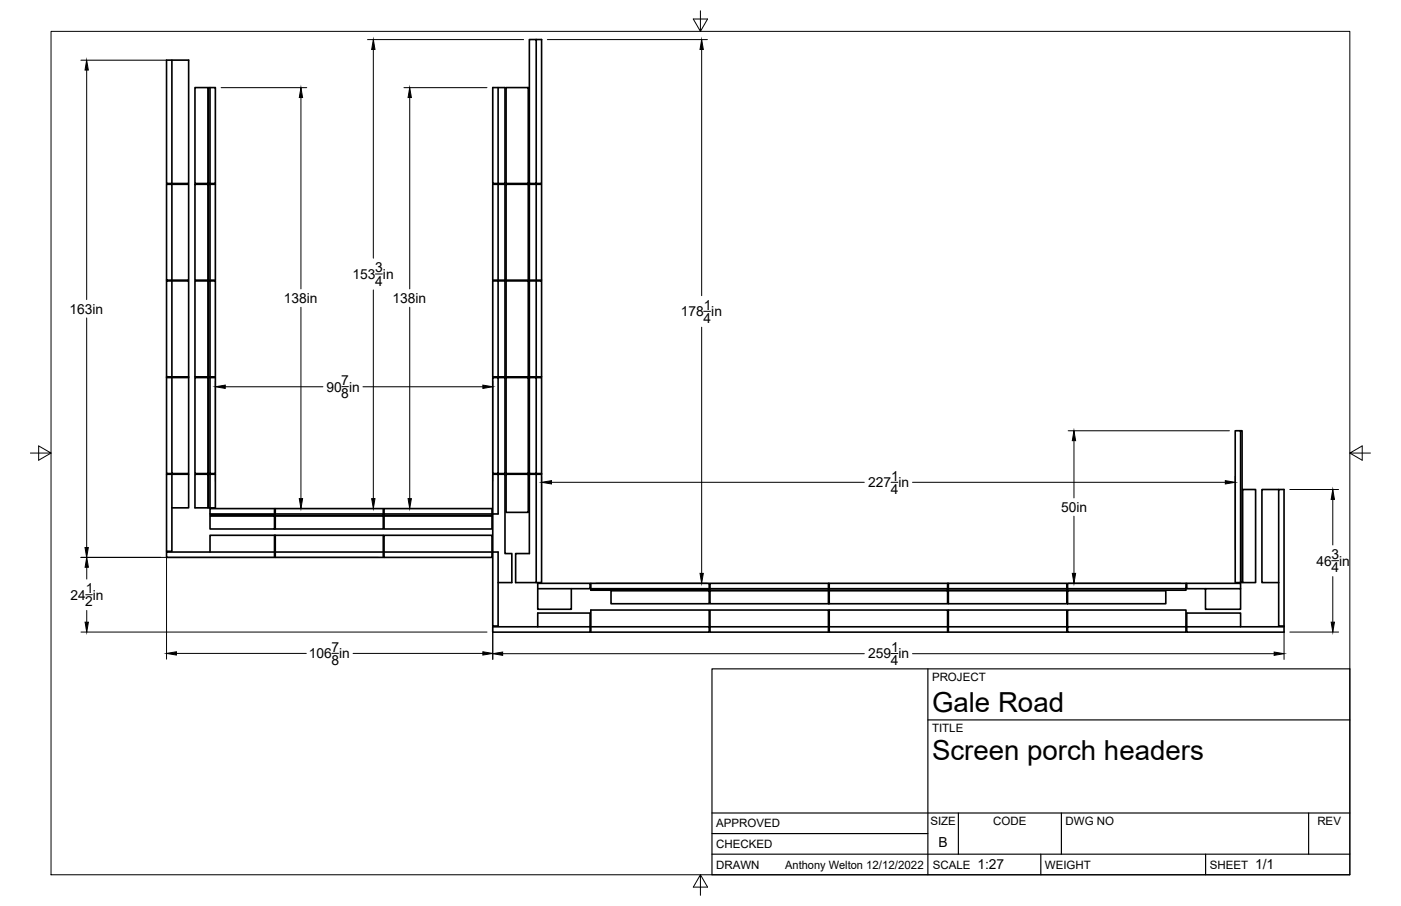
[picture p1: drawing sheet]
<svg xmlns="http://www.w3.org/2000/svg" width="432mm" height="279mm" viewBox="0 0 432 279" stroke-linecap="round" stroke-linejoin="round" font-family="sans-serif">
<!-- layer: Visible -->
<g fill="none" stroke="#000" stroke-width=".51">
<path d="M53 18.5v38.1h-1.7v-38.1h6.8v38.1h-5.1M165.3 12.2v44.4h-2.1v-44.4h3.7v44.4h-1.6M60.1 27h4v29.6h-4zM64.3 27h2.1v29.6h-2.1zM64.7 27v29.6M153.5 27v29.6h2.1v-29.6h-3.7v29.6h1.6M156 27h6.8v29.6h-6.8zM51.3 56.8h1.7v29.6h-1.7zM53 56.8h5.1v29.6h-5.1M60.1 56.8h4v29.6h-4zM64.3 56.8h2.1v29.6h-2.1zM64.7 56.8v29.6"/>
<path d="M151.9 56.8h3.7v29.6h-3.7zM153.5 56.8v29.6M156 56.8h6.8v29.6h-6.8zM163.2 56.8h3.7v29.6h-3.7zM165.3 56.8v29.6M51.3 86.6h6.8v29.6h-6.8zM53 86.6v29.6M60.1 86.6h4v29.6h-4zM64.7 86.6h-.4v29.6h.4M64.7 86.6h1.7v29.6h-1.7zM153.5 86.6h2.1v29.6h-2.1zM153.5 86.6h-1.6v29.6h1.6"/>
<path d="M156 86.6h6.8v29.6h-6.8zM163.2 86.6h3.7v29.6h-3.7zM165.3 86.6v29.6M53 116.4v29.6h5.1v-29.6h-6.8v29.6h1.7M60.1 116.4h4v29.6h-4zM64.7 116.4v29.6h1.7v-29.6h-2.1v29.6h.4M153.5 116.4v29.6h-1.6v-29.6h3.7v29.6h-2.1M156 116.4h6.8v29.6h-6.8zM165.3 116.4h1.6v29.6h-3.7v-29.6h2.1v29.6M380.7 132.8h1.7v46.9h-1.7zM382.4 132.8h.4v46.9h-.4M53 146.3v23.7h-1.7v-23.7h6.8v10.3h-5.1"/>
<path d="M60.1 146.3h4v10.3h-4zM64.7 158.5v-1.7h19.9v2.1h-19.9v-.4h19.9M64.7 159.1h19.9v4h-19.9zM64.7 146.3v10.3h1.7v-10.3h-2.1v10.3h.4M84.8 156.8h33.3v2.1h-33.3zM84.8 159.1h33.3v4h-33.3zM84.8 158.5h33.3M118.4 158.5v.4h33.2v-2.1h-33.2v1.7h33.2M118.4 159.1h33.2v4h-33.2zM151.9 158.5h1.6v-12.2h-1.6v23.9M153.5 146.3h2.1v24.4h2.2v9h-4.3M156 146.3h6.8v11.7h-6.8z"/>
<path d="M165.3 146.3v33.4h-6.4v-9h4.3v-24.4h3.7v33.4h-1.6M383 151h4v28.7h-4zM394.1 151h-5.2v28.7h5.2M394.1 151h1.7v42.1h-1.7zM64.7 170.2v-5.1h19.9v6.8h-33.3v-1.7h33.3M84.8 165.1h33.3v6.8h-33.3zM84.8 170.2h33.3M118.4 165.1h33.2v6.8h-33.2zM118.4 170.2h33.2M151.9 170.2h1.6v22.9h-1.6zM218.8 179.9h36.5v2.1h-36.5zM255.6 179.9h36.5v2.1h-36.5z"/>
<path d="M292.3 179.9h36.5v2.1h-36.5zM165.7 193.3v-4.2h16.2v4.2h-30v1.6h30v-1.6M165.7 181.5h16.2v-1.6h-16.2v8h10.4v-6.4M182.1 181.5h36.5v.5h-36.5v-2.1h36.5v1.6M182.1 193.3h36.5v1.6h-36.5v-6.8h36.5v5.2M188.3 182.2h30.3v4h-30.3zM218.8 182.2h36.5v4h-36.5zM218.8 188.1h36.5v5.2h-36.5zM218.8 193.3v1.6h36.5v-1.6M218.8 181.5h36.5M255.6 182.2h36.5v4h-36.5zM255.6 188.1h36.5v6.8h-36.5z"/>
<path d="M255.6 181.5h36.5M255.6 193.3h36.5M292.3 182.2h36.5v4h-36.5zM292.3 188.1h36.5v6.8h-36.5zM292.3 181.5h36.5M292.3 193.3h36.5M329 182.2h30.3v4h-30.3zM329 181.5h36.5v-1.6h-36.5v2.1h36.5v-.5M329 193.3h36.5v-5.2h-36.5v6.8h36.5v-1.6M365.8 193.3v1.6h30v-1.6h-30v-4.2h16.6v4.2M371.5 181.5v6.4h10.9v-6.4h-16.6v-1.6h16.6v1.6"/>
</g>
<!-- layer: Border -->
<path d="M15.7 9.7h400.3v260.1h-400.3zM215.9 3.3v6.4l-2.2-3.8h4.4l-2.2 3.8M9.4 139.7h6.3l-3.8-2.2v4.4l3.8-2.2M416 139.7l3.8 2.2v-4.4l-3.8 2.2h6.4M215.9 269.8l2.2 3.8h-4.4l2.2-3.8v6.3" fill="none" stroke="#000" stroke-width=".31"/>
<!-- layer: Titleblock -->
<path d="M219.4 206.3h196.6v63.5h-196.6zM286 206.3v63.5M286 222h130M219.4 257.1h66.6M219.4 250.7h196.6M295.4 250.7v12.7M327.1 250.7v12.7M403.3 250.7v12.7M219.4 263.4h196.6M320.8 263.4v6.4M371.6 263.4v6.4" fill="none" stroke="#000" stroke-width=".36"/>
<!-- layer: FD_Dimensions -->
<g fill="none" stroke="#000" stroke-width=".31">
<path d="M24.9 18.6h26.3M113.3 12.2h48.1M115.1 15.3v64.3M168.7 12.2h49.3M216.3 15.3v75.9M26.7 21.6v70.8M68.2 27h26.3M92.8 30.1v59M124.5 27h25.6M126.3 30.1v59M26.7 98v70.8M92.8 94.8v59"/>
<path d="M115.1 89.4v64.4M115.7 84.5h2.1M126.3 94.8v59M216.9 96h2.1M66.4 117.5v30.9M69.4 119.3h30.1M105.4 119.2h2M111.9 119.3h36.9M151.9 117.5v30.9M216.3 100.9v75.9M329.2 132.8h49.7M331 135.9v17.6"/>
<path d="M79.7 156.8h14.8M113.3 156.8h3.3M127.2 156.8h.9M166.9 147v22.6M170 148.7h96.4M274.6 148.7h2.1M281.2 148.7h96.5M331 159.2v17.6M380.7 147v22.6M397.5 151h15.1M410.8 154v14.1M24.9 171.9h91.7"/>
<path d="M26.7 174.9v3.7M51.3 171.8v31.5M183.6 179.9h34.4M329.2 179.9h34.8M410.5 172.9h2.1M410.8 177.8v14.1M25 194.9h125.1M26.4 183.4h2M26.7 188.3v3.6M151.9 194.8v8.6M395.8 194.8v8.6M397.5 194.9h15.1"/>
<path d="M54.4 201.5h40M102.3 201.5h2M108.8 201.5h40M154.9 201.6h111.5M274.6 201.5h2.1M281.2 201.6h111.5"/>
</g>
<g fill="#000" stroke="#000" stroke-width=".31">
<path d="M115.1 12.2l.5 3.1h-1zM216.3 12.2l.5 3.1h-1zM26.7 18.6l.5 3h-1zM92.8 27l.5 3.1h-1.1zM126.3 27l.5 3.1h-1zM66.4 119.3l3-.5v1zM148.8 118.8l3.1 .5-3.1 .5zM331 132.8l.5 3.1h-1zM92.2 153.8h1.1l-.5 3zM114.6 153.8h1l-.5 3zM125.8 153.8h1l-.5 3zM166.9 148.7l3.1-.5v1z"/>
<path d="M377.7 148.2l3 .5-3 .5zM410.8 151l.5 3h-1zM26.2 168.8h1l-.5 3.1zM26.7 171.9l.5 3h-1zM215.8 176.8h1l-.5 3.1zM330.5 176.8h1l-.5 3.1zM26.2 191.9h1l-.5 3zM410.3 191.9h1l-.5 3zM51.3 201.5l3.1-.5v1zM148.8 201l3.1 .5-3.1 .5zM151.9 201.6l3-.5v1zM392.7 201.1l3.1 .5-3.1 .5z"/>
</g>
<g font-size="8.5">
<text x="287.3" y="219.5">Gale Road</text>
<text x="287.3" y="234.5">Screen porch headers</text>
</g>
<g font-size="4.3">
<text x="115.6" y="84">3</text>
<text x="108.6" y="86">153 in</text>
<text x="115.7" y="88.1">4</text>
<text x="87.5" y="93.4">138in</text>
<text x="121" y="93.4">138in</text>
<text x="216.9" y="95.5">1</text>
<text x="21.4" y="96.7">163in</text>
<text x="209.8" y="97.5">178 in</text>
<text x="216.9" y="99.6">4</text>
<text x="105.2" y="118.7">7</text>
<text x="100.6" y="120.8">90 in</text>
<text x="105.2" y="122.9">8</text>
<text x="274.7" y="148.2">1</text>
<text x="267.5" y="150.3">227 in</text>
<text x="274.6" y="152.3">4</text>
<text x="327" y="157.9">50in</text>
<text x="410.3" y="172.4">3</text>
<text x="405.7" y="174.4">46 in</text>
<text x="410.4" y="176.5">4</text>
<text x="21.7" y="184.9">24 in</text>
<text x="26.4" y="182.9">1</text>
<text x="26.3" y="187">2</text>
<text x="95.2" y="203">106 in</text>
<text x="102.1" y="201">7</text>
<text x="267.5" y="203.1">259 in</text>
<text x="274.7" y="201">1</text>
<text x="102.1" y="205.1">8</text>
<text x="274.6" y="205.1">4</text>
<text x="289.3" y="261.2">B</text>
<text x="301.2" y="268.1">1:27</text>
<text x="386.8" y="268.1">1/1</text>
</g>
<g font-size="3.5">
<text x="287.3" y="210.1">PROJECT</text>
<text x="287.3" y="225.8">TITLE</text>
<text x="220.7" y="255.2">APPROVED</text>
<text x="286.7" y="254.5">SIZE</text>
<text x="306.1" y="254.5">CODE</text>
<text x="328.4" y="254.5">DWG NO</text>
<text x="406" y="254.5">REV</text>
<text x="220.7" y="261.5">CHECKED</text>
<text x="220.7" y="267.9">DRAWN</text>
<text x="242" y="267.9">Anthony Welton 12/12/2022</text>
<text x="287.5" y="267.9">SCALE</text>
<text x="322.1" y="267.9">WEIGHT</text>
<text x="372.9" y="267.9">SHEET</text>
</g>
</svg>
